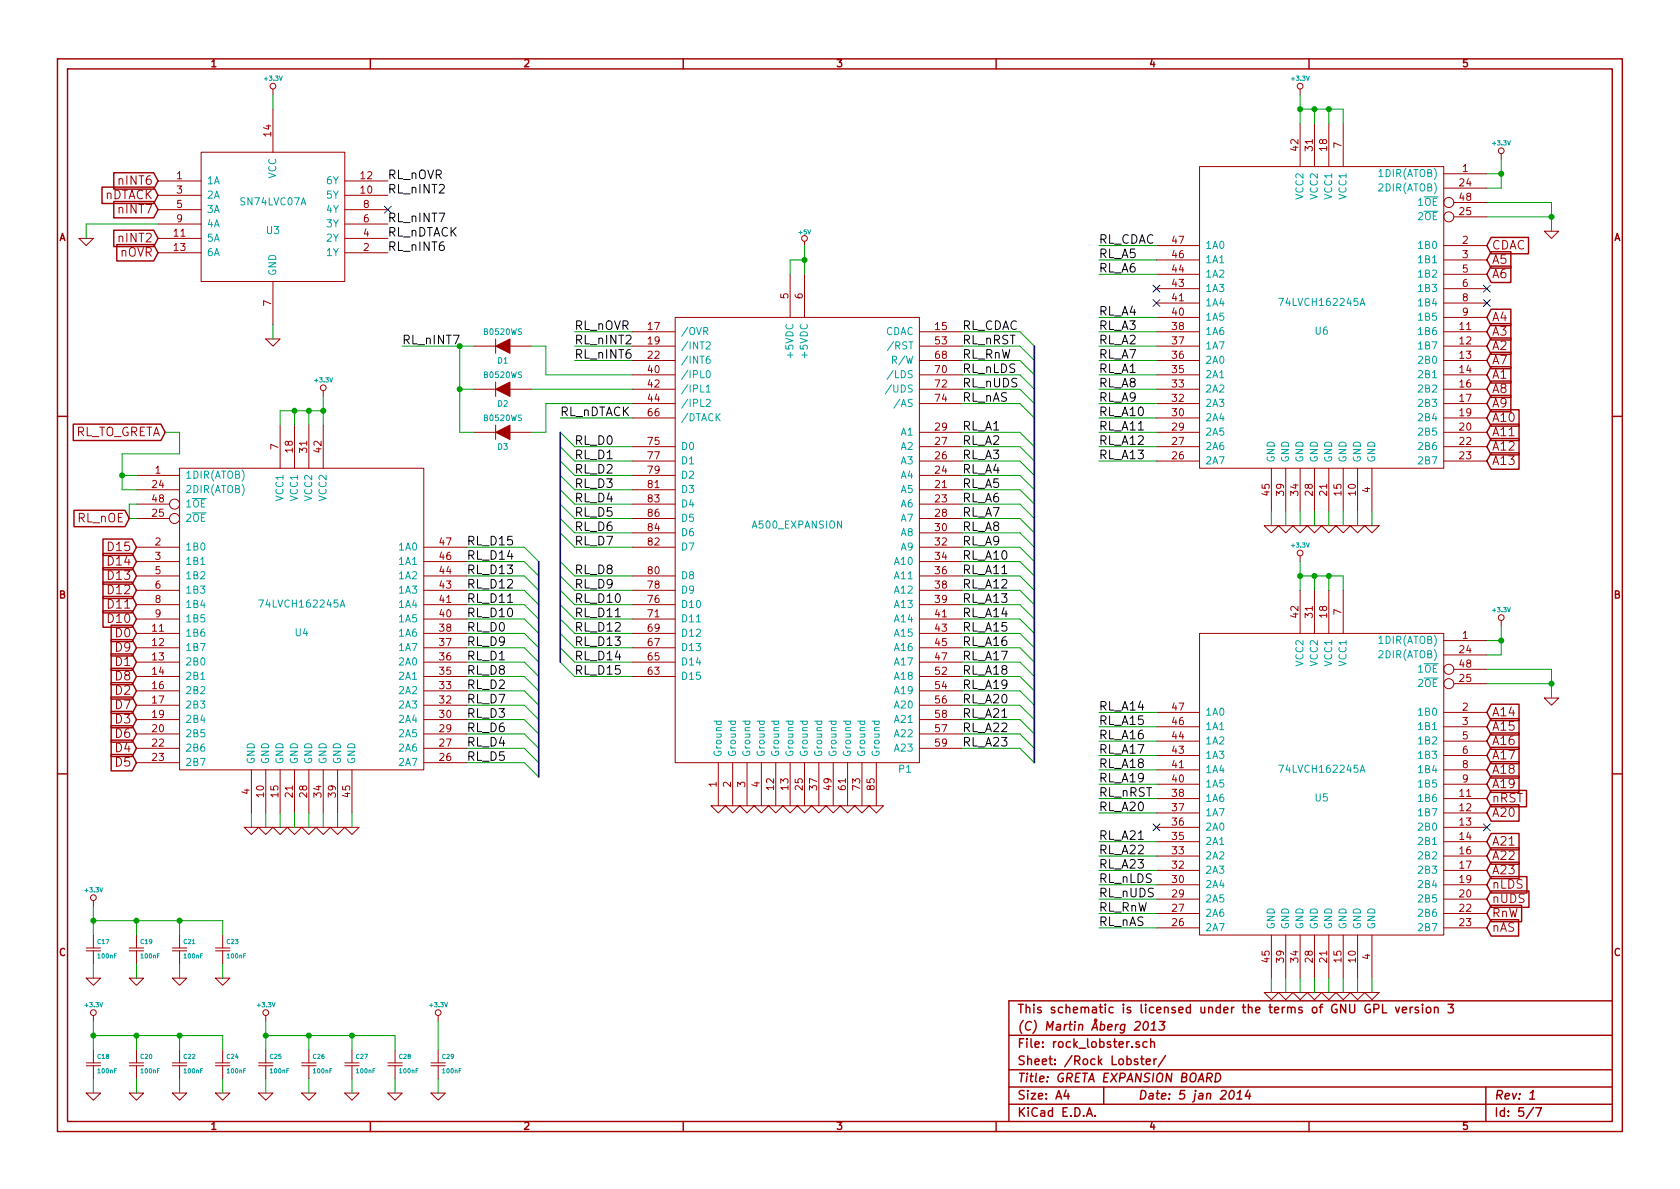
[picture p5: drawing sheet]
EESchema Schematic File Version 2
LIBS:greta
LIBS:power
LIBS:device
LIBS:transistors
LIBS:conn
LIBS:linear
LIBS:regul
LIBS:74xx
LIBS:cmos4000
LIBS:adc-dac
LIBS:memory
LIBS:xilinx
LIBS:special
LIBS:microcontrollers
LIBS:dsp
LIBS:microchip
LIBS:analog_switches
LIBS:motorola
LIBS:texas
LIBS:intel
LIBS:audio
LIBS:interface
LIBS:digital-audio
LIBS:philips
LIBS:display
LIBS:cypress
LIBS:siliconi
LIBS:opto
LIBS:atmel
LIBS:contrib
LIBS:valves
LIBS:greta-cache
EELAYER 27 0
EELAYER END
$Descr A4 11693 8268
encoding utf-8
Sheet 5 7
Title "GRETA EXPANSION BOARD"
Date "5 jan 2014"
Rev "1"
Comp "(C) Martin Åberg 2013"
Comment1 "This schematic is licensed under the terms of GNU GPL version 3"
Comment2 ""
Comment3 ""
Comment4 ""
$EndDescr
$Comp
L DIODE D3
U 1 1
P 3500 3000
F 0 "D3" H 3500 3100 40  0000 C CNN
F 1 "B0520WS" H 3500 2900 40  0000 C CNN
F 2 "" H 3500 3000 60  0001 C CNN
F 3 "" H 3500 3000 60  0001 C CNN
	1    3500 3000
	-1   0    0    1   
$EndComp
$Comp
L DIODE D2
U 1 1
P 3500 2700
F 0 "D2" H 3500 2800 40  0000 C CNN
F 1 "B0520WS" H 3500 2600 40  0000 C CNN
F 2 "" H 3500 2700 60  0001 C CNN
F 3 "" H 3500 2700 60  0001 C CNN
	1    3500 2700
	-1   0    0    1   
$EndComp
$Comp
L DIODE D1
U 1 1
P 3500 2400
F 0 "D1" H 3500 2500 40  0000 C CNN
F 1 "B0520WS" H 3500 2300 40  0000 C CNN
F 2 "" H 3500 2400 60  0001 C CNN
F 3 "" H 3500 2400 60  0001 C CNN
	1    3500 2400
	-1   0    0    1   
$EndComp
$Comp
L GND #PWR045
U 1 1
P 2750 7600
F 0 "#PWR045" H 2750 7600 30  0001 C CNN
F 1 "GND" H 2750 7530 30  0001 C CNN
F 2 "" H 2750 7600 60  0001 C CNN
F 3 "" H 2750 7600 60  0001 C CNN
	1    2750 7600
	1    0    0    -1  
$EndComp
$Comp
L GND #PWR046
U 1 1
P 2450 7600
F 0 "#PWR046" H 2450 7600 30  0001 C CNN
F 1 "GND" H 2450 7530 30  0001 C CNN
F 2 "" H 2450 7600 60  0001 C CNN
F 3 "" H 2450 7600 60  0001 C CNN
	1    2450 7600
	1    0    0    -1  
$EndComp
$Comp
L GND #PWR047
U 1 1
P 2150 7600
F 0 "#PWR047" H 2150 7600 30  0001 C CNN
F 1 "GND" H 2150 7530 30  0001 C CNN
F 2 "" H 2150 7600 60  0001 C CNN
F 3 "" H 2150 7600 60  0001 C CNN
	1    2150 7600
	1    0    0    -1  
$EndComp
$Comp
L GND #PWR048
U 1 1
P 1850 7600
F 0 "#PWR048" H 1850 7600 30  0001 C CNN
F 1 "GND" H 1850 7530 30  0001 C CNN
F 2 "" H 1850 7600 60  0001 C CNN
F 3 "" H 1850 7600 60  0001 C CNN
	1    1850 7600
	1    0    0    -1  
$EndComp
$Comp
L +3.3V #PWR049
U 1 1
P 1850 7100
F 0 "#PWR049" H 1850 7060 30  0001 C CNN
F 1 "+3.3V" H 1850 7210 30  0000 C CNN
F 2 "" H 1850 7100 60  0001 C CNN
F 3 "" H 1850 7100 60  0001 C CNN
	1    1850 7100
	1    0    0    -1  
$EndComp
$Comp
L CSMALL C28
U 1 1
P 2750 7400
F 0 "C28" H 2775 7450 30  0000 L CNN
F 1 "100nF" H 2775 7350 30  0000 L CNN
F 2 "" H 2750 7400 60  0001 C CNN
F 3 "" H 2750 7400 60  0001 C CNN
	1    2750 7400
	1    0    0    -1  
$EndComp
$Comp
L CSMALL C27
U 1 1
P 2450 7400
F 0 "C27" H 2475 7450 30  0000 L CNN
F 1 "100nF" H 2475 7350 30  0000 L CNN
F 2 "" H 2450 7400 60  0001 C CNN
F 3 "" H 2450 7400 60  0001 C CNN
	1    2450 7400
	1    0    0    -1  
$EndComp
$Comp
L CSMALL C26
U 1 1
P 2150 7400
F 0 "C26" H 2175 7450 30  0000 L CNN
F 1 "100nF" H 2175 7350 30  0000 L CNN
F 2 "" H 2150 7400 60  0001 C CNN
F 3 "" H 2150 7400 60  0001 C CNN
	1    2150 7400
	1    0    0    -1  
$EndComp
$Comp
L CSMALL C25
U 1 1
P 1850 7400
F 0 "C25" H 1875 7450 30  0000 L CNN
F 1 "100nF" H 1875 7350 30  0000 L CNN
F 2 "" H 1850 7400 60  0001 C CNN
F 3 "" H 1850 7400 60  0001 C CNN
	1    1850 7400
	1    0    0    -1  
$EndComp
$Comp
L CSMALL C18
U 1 1
P 650 7400
F 0 "C18" H 675 7450 30  0000 L CNN
F 1 "100nF" H 675 7350 30  0000 L CNN
F 2 "" H 650 7400 60  0001 C CNN
F 3 "" H 650 7400 60  0001 C CNN
	1    650  7400
	1    0    0    -1  
$EndComp
$Comp
L CSMALL C20
U 1 1
P 950 7400
F 0 "C20" H 975 7450 30  0000 L CNN
F 1 "100nF" H 975 7350 30  0000 L CNN
F 2 "" H 950 7400 60  0001 C CNN
F 3 "" H 950 7400 60  0001 C CNN
	1    950  7400
	1    0    0    -1  
$EndComp
$Comp
L CSMALL C22
U 1 1
P 1250 7400
F 0 "C22" H 1275 7450 30  0000 L CNN
F 1 "100nF" H 1275 7350 30  0000 L CNN
F 2 "" H 1250 7400 60  0001 C CNN
F 3 "" H 1250 7400 60  0001 C CNN
	1    1250 7400
	1    0    0    -1  
$EndComp
$Comp
L CSMALL C24
U 1 1
P 1550 7400
F 0 "C24" H 1575 7450 30  0000 L CNN
F 1 "100nF" H 1575 7350 30  0000 L CNN
F 2 "" H 1550 7400 60  0001 C CNN
F 3 "" H 1550 7400 60  0001 C CNN
	1    1550 7400
	1    0    0    -1  
$EndComp
$Comp
L +3.3V #PWR050
U 1 1
P 650 7100
F 0 "#PWR050" H 650 7060 30  0001 C CNN
F 1 "+3.3V" H 650 7210 30  0000 C CNN
F 2 "" H 650 7100 60  0001 C CNN
F 3 "" H 650 7100 60  0001 C CNN
	1    650  7100
	1    0    0    -1  
$EndComp
$Comp
L GND #PWR051
U 1 1
P 650 7600
F 0 "#PWR051" H 650 7600 30  0001 C CNN
F 1 "GND" H 650 7530 30  0001 C CNN
F 2 "" H 650 7600 60  0001 C CNN
F 3 "" H 650 7600 60  0001 C CNN
	1    650  7600
	1    0    0    -1  
$EndComp
$Comp
L GND #PWR052
U 1 1
P 950 7600
F 0 "#PWR052" H 950 7600 30  0001 C CNN
F 1 "GND" H 950 7530 30  0001 C CNN
F 2 "" H 950 7600 60  0001 C CNN
F 3 "" H 950 7600 60  0001 C CNN
	1    950  7600
	1    0    0    -1  
$EndComp
$Comp
L GND #PWR053
U 1 1
P 1250 7600
F 0 "#PWR053" H 1250 7600 30  0001 C CNN
F 1 "GND" H 1250 7530 30  0001 C CNN
F 2 "" H 1250 7600 60  0001 C CNN
F 3 "" H 1250 7600 60  0001 C CNN
	1    1250 7600
	1    0    0    -1  
$EndComp
$Comp
L GND #PWR054
U 1 1
P 1550 7600
F 0 "#PWR054" H 1550 7600 30  0001 C CNN
F 1 "GND" H 1550 7530 30  0001 C CNN
F 2 "" H 1550 7600 60  0001 C CNN
F 3 "" H 1550 7600 60  0001 C CNN
	1    1550 7600
	1    0    0    -1  
$EndComp
$Comp
L GND #PWR055
U 1 1
P 3050 7600
F 0 "#PWR055" H 3050 7600 30  0001 C CNN
F 1 "GND" H 3050 7530 30  0001 C CNN
F 2 "" H 3050 7600 60  0001 C CNN
F 3 "" H 3050 7600 60  0001 C CNN
	1    3050 7600
	1    0    0    -1  
$EndComp
$Comp
L +3.3V #PWR056
U 1 1
P 3050 7100
F 0 "#PWR056" H 3050 7060 30  0001 C CNN
F 1 "+3.3V" H 3050 7210 30  0000 C CNN
F 2 "" H 3050 7100 60  0001 C CNN
F 3 "" H 3050 7100 60  0001 C CNN
	1    3050 7100
	1    0    0    -1  
$EndComp
$Comp
L CSMALL C29
U 1 1
P 3050 7400
F 0 "C29" H 3075 7450 30  0000 L CNN
F 1 "100nF" H 3075 7350 30  0000 L CNN
F 2 "" H 3050 7400 60  0001 C CNN
F 3 "" H 3050 7400 60  0001 C CNN
	1    3050 7400
	1    0    0    -1  
$EndComp
$Comp
L GND #PWR057
U 1 1
P 1550 6800
F 0 "#PWR057" H 1550 6800 30  0001 C CNN
F 1 "GND" H 1550 6730 30  0001 C CNN
F 2 "" H 1550 6800 60  0001 C CNN
F 3 "" H 1550 6800 60  0001 C CNN
	1    1550 6800
	1    0    0    -1  
$EndComp
$Comp
L GND #PWR058
U 1 1
P 1250 6800
F 0 "#PWR058" H 1250 6800 30  0001 C CNN
F 1 "GND" H 1250 6730 30  0001 C CNN
F 2 "" H 1250 6800 60  0001 C CNN
F 3 "" H 1250 6800 60  0001 C CNN
	1    1250 6800
	1    0    0    -1  
$EndComp
$Comp
L GND #PWR059
U 1 1
P 950 6800
F 0 "#PWR059" H 950 6800 30  0001 C CNN
F 1 "GND" H 950 6730 30  0001 C CNN
F 2 "" H 950 6800 60  0001 C CNN
F 3 "" H 950 6800 60  0001 C CNN
	1    950  6800
	1    0    0    -1  
$EndComp
$Comp
L GND #PWR060
U 1 1
P 650 6800
F 0 "#PWR060" H 650 6800 30  0001 C CNN
F 1 "GND" H 650 6730 30  0001 C CNN
F 2 "" H 650 6800 60  0001 C CNN
F 3 "" H 650 6800 60  0001 C CNN
	1    650  6800
	1    0    0    -1  
$EndComp
$Comp
L +3.3V #PWR061
U 1 1
P 650 6300
F 0 "#PWR061" H 650 6260 30  0001 C CNN
F 1 "+3.3V" H 650 6410 30  0000 C CNN
F 2 "" H 650 6300 60  0001 C CNN
F 3 "" H 650 6300 60  0001 C CNN
	1    650  6300
	1    0    0    -1  
$EndComp
$Comp
L CSMALL C23
U 1 1
P 1550 6600
F 0 "C23" H 1575 6650 30  0000 L CNN
F 1 "100nF" H 1575 6550 30  0000 L CNN
F 2 "" H 1550 6600 60  0001 C CNN
F 3 "" H 1550 6600 60  0001 C CNN
	1    1550 6600
	1    0    0    -1  
$EndComp
$Comp
L CSMALL C21
U 1 1
P 1250 6600
F 0 "C21" H 1275 6650 30  0000 L CNN
F 1 "100nF" H 1275 6550 30  0000 L CNN
F 2 "" H 1250 6600 60  0001 C CNN
F 3 "" H 1250 6600 60  0001 C CNN
	1    1250 6600
	1    0    0    -1  
$EndComp
$Comp
L CSMALL C19
U 1 1
P 950 6600
F 0 "C19" H 975 6650 30  0000 L CNN
F 1 "100nF" H 975 6550 30  0000 L CNN
F 2 "" H 950 6600 60  0001 C CNN
F 3 "" H 950 6600 60  0001 C CNN
	1    950  6600
	1    0    0    -1  
$EndComp
$Comp
L CSMALL C17
U 1 1
P 650 6600
F 0 "C17" H 675 6650 30  0000 L CNN
F 1 "100nF" H 675 6550 30  0000 L CNN
F 2 "" H 650 6600 60  0001 C CNN
F 3 "" H 650 6600 60  0001 C CNN
	1    650  6600
	1    0    0    -1  
$EndComp
$Comp
L GND #PWR062
U 1 1
P 6100 5600
F 0 "#PWR062" H 6100 5600 30  0001 C CNN
F 1 "GND" H 6100 5530 30  0001 C CNN
F 2 "" H 6100 5600 60  0001 C CNN
F 3 "" H 6100 5600 60  0001 C CNN
	1    6100 5600
	1    0    0    -1  
$EndComp
$Comp
L GND #PWR063
U 1 1
P 6000 5600
F 0 "#PWR063" H 6000 5600 30  0001 C CNN
F 1 "GND" H 6000 5530 30  0001 C CNN
F 2 "" H 6000 5600 60  0001 C CNN
F 3 "" H 6000 5600 60  0001 C CNN
	1    6000 5600
	1    0    0    -1  
$EndComp
$Comp
L GND #PWR064
U 1 1
P 5800 5600
F 0 "#PWR064" H 5800 5600 30  0001 C CNN
F 1 "GND" H 5800 5530 30  0001 C CNN
F 2 "" H 5800 5600 60  0001 C CNN
F 3 "" H 5800 5600 60  0001 C CNN
	1    5800 5600
	1    0    0    -1  
$EndComp
$Comp
L GND #PWR065
U 1 1
P 5900 5600
F 0 "#PWR065" H 5900 5600 30  0001 C CNN
F 1 "GND" H 5900 5530 30  0001 C CNN
F 2 "" H 5900 5600 60  0001 C CNN
F 3 "" H 5900 5600 60  0001 C CNN
	1    5900 5600
	1    0    0    -1  
$EndComp
$Comp
L GND #PWR066
U 1 1
P 5700 5600
F 0 "#PWR066" H 5700 5600 30  0001 C CNN
F 1 "GND" H 5700 5530 30  0001 C CNN
F 2 "" H 5700 5600 60  0001 C CNN
F 3 "" H 5700 5600 60  0001 C CNN
	1    5700 5600
	1    0    0    -1  
$EndComp
$Comp
L GND #PWR067
U 1 1
P 5600 5600
F 0 "#PWR067" H 5600 5600 30  0001 C CNN
F 1 "GND" H 5600 5530 30  0001 C CNN
F 2 "" H 5600 5600 60  0001 C CNN
F 3 "" H 5600 5600 60  0001 C CNN
	1    5600 5600
	1    0    0    -1  
$EndComp
$Comp
L GND #PWR068
U 1 1
P 5500 5600
F 0 "#PWR068" H 5500 5600 30  0001 C CNN
F 1 "GND" H 5500 5530 30  0001 C CNN
F 2 "" H 5500 5600 60  0001 C CNN
F 3 "" H 5500 5600 60  0001 C CNN
	1    5500 5600
	1    0    0    -1  
$EndComp
$Comp
L GND #PWR069
U 1 1
P 5400 5600
F 0 "#PWR069" H 5400 5600 30  0001 C CNN
F 1 "GND" H 5400 5530 30  0001 C CNN
F 2 "" H 5400 5600 60  0001 C CNN
F 3 "" H 5400 5600 60  0001 C CNN
	1    5400 5600
	1    0    0    -1  
$EndComp
$Comp
L GND #PWR070
U 1 1
P 5300 5600
F 0 "#PWR070" H 5300 5600 30  0001 C CNN
F 1 "GND" H 5300 5530 30  0001 C CNN
F 2 "" H 5300 5600 60  0001 C CNN
F 3 "" H 5300 5600 60  0001 C CNN
	1    5300 5600
	1    0    0    -1  
$EndComp
$Comp
L GND #PWR071
U 1 1
P 5200 5600
F 0 "#PWR071" H 5200 5600 30  0001 C CNN
F 1 "GND" H 5200 5530 30  0001 C CNN
F 2 "" H 5200 5600 60  0001 C CNN
F 3 "" H 5200 5600 60  0001 C CNN
	1    5200 5600
	1    0    0    -1  
$EndComp
$Comp
L GND #PWR072
U 1 1
P 5100 5600
F 0 "#PWR072" H 5100 5600 30  0001 C CNN
F 1 "GND" H 5100 5530 30  0001 C CNN
F 2 "" H 5100 5600 60  0001 C CNN
F 3 "" H 5100 5600 60  0001 C CNN
	1    5100 5600
	1    0    0    -1  
$EndComp
$Comp
L GND #PWR073
U 1 1
P 5000 5600
F 0 "#PWR073" H 5000 5600 30  0001 C CNN
F 1 "GND" H 5000 5530 30  0001 C CNN
F 2 "" H 5000 5600 60  0001 C CNN
F 3 "" H 5000 5600 60  0001 C CNN
	1    5000 5600
	1    0    0    -1  
$EndComp
$Comp
L +5V #PWR074
U 1 1
P 5600 1700
F 0 "#PWR074" H 5600 1790 20  0001 C CNN
F 1 "+5V" H 5600 1790 30  0000 C CNN
F 2 "" H 5600 1700 60  0001 C CNN
F 3 "" H 5600 1700 60  0001 C CNN
	1    5600 1700
	1    0    0    -1  
$EndComp
$Comp
L GND #PWR075
U 1 1
P 1900 2350
F 0 "#PWR075" H 1900 2350 30  0001 C CNN
F 1 "GND" H 1900 2280 30  0001 C CNN
F 2 "" H 1900 2350 60  0001 C CNN
F 3 "" H 1900 2350 60  0001 C CNN
	1    1900 2350
	1    0    0    -1  
$EndComp
$Comp
L +3.3V #PWR076
U 1 1
P 1900 650
F 0 "#PWR076" H 1900 610 30  0001 C CNN
F 1 "+3.3V" H 1900 760 30  0000 C CNN
F 2 "" H 1900 650 60  0001 C CNN
F 3 "" H 1900 650 60  0001 C CNN
	1    1900 650 
	1    0    0    -1  
$EndComp
$Comp
L +3.3V #PWR077
U 1 1
P 10450 1100
F 0 "#PWR077" H 10450 1060 30  0001 C CNN
F 1 "+3.3V" H 10450 1210 30  0000 C CNN
F 2 "" H 10450 1100 60  0001 C CNN
F 3 "" H 10450 1100 60  0001 C CNN
	1    10450 1100
	-1   0    0    -1  
$EndComp
$Comp
L +3.3V #PWR078
U 1 1
P 10450 4350
F 0 "#PWR078" H 10450 4310 30  0001 C CNN
F 1 "+3.3V" H 10450 4460 30  0000 C CNN
F 2 "" H 10450 4350 60  0001 C CNN
F 3 "" H 10450 4350 60  0001 C CNN
	1    10450 4350
	-1   0    0    -1  
$EndComp
$Comp
L GND #PWR079
U 1 1
P 8850 3650
F 0 "#PWR079" H 8850 3650 30  0001 C CNN
F 1 "GND" H 8850 3580 30  0001 C CNN
F 2 "" H 8850 3650 60  0001 C CNN
F 3 "" H 8850 3650 60  0001 C CNN
	1    8850 3650
	-1   0    0    -1  
$EndComp
$Comp
L GND #PWR080
U 1 1
P 8950 3650
F 0 "#PWR080" H 8950 3650 30  0001 C CNN
F 1 "GND" H 8950 3580 30  0001 C CNN
F 2 "" H 8950 3650 60  0001 C CNN
F 3 "" H 8950 3650 60  0001 C CNN
	1    8950 3650
	-1   0    0    -1  
$EndComp
$Comp
L GND #PWR081
U 1 1
P 9050 3650
F 0 "#PWR081" H 9050 3650 30  0001 C CNN
F 1 "GND" H 9050 3580 30  0001 C CNN
F 2 "" H 9050 3650 60  0001 C CNN
F 3 "" H 9050 3650 60  0001 C CNN
	1    9050 3650
	-1   0    0    -1  
$EndComp
$Comp
L GND #PWR082
U 1 1
P 9150 3650
F 0 "#PWR082" H 9150 3650 30  0001 C CNN
F 1 "GND" H 9150 3580 30  0001 C CNN
F 2 "" H 9150 3650 60  0001 C CNN
F 3 "" H 9150 3650 60  0001 C CNN
	1    9150 3650
	-1   0    0    -1  
$EndComp
$Comp
L GND #PWR083
U 1 1
P 9250 3650
F 0 "#PWR083" H 9250 3650 30  0001 C CNN
F 1 "GND" H 9250 3580 30  0001 C CNN
F 2 "" H 9250 3650 60  0001 C CNN
F 3 "" H 9250 3650 60  0001 C CNN
	1    9250 3650
	-1   0    0    -1  
$EndComp
$Comp
L GND #PWR084
U 1 1
P 9350 3650
F 0 "#PWR084" H 9350 3650 30  0001 C CNN
F 1 "GND" H 9350 3580 30  0001 C CNN
F 2 "" H 9350 3650 60  0001 C CNN
F 3 "" H 9350 3650 60  0001 C CNN
	1    9350 3650
	-1   0    0    -1  
$EndComp
$Comp
L GND #PWR085
U 1 1
P 9450 3650
F 0 "#PWR085" H 9450 3650 30  0001 C CNN
F 1 "GND" H 9450 3580 30  0001 C CNN
F 2 "" H 9450 3650 60  0001 C CNN
F 3 "" H 9450 3650 60  0001 C CNN
	1    9450 3650
	-1   0    0    -1  
$EndComp
$Comp
L GND #PWR086
U 1 1
P 9550 3650
F 0 "#PWR086" H 9550 3650 30  0001 C CNN
F 1 "GND" H 9550 3580 30  0001 C CNN
F 2 "" H 9550 3650 60  0001 C CNN
F 3 "" H 9550 3650 60  0001 C CNN
	1    9550 3650
	-1   0    0    -1  
$EndComp
$Comp
L +3.3V #PWR087
U 1 1
P 9050 650
F 0 "#PWR087" H 9050 610 30  0001 C CNN
F 1 "+3.3V" H 9050 760 30  0000 C CNN
F 2 "" H 9050 650 60  0001 C CNN
F 3 "" H 9050 650 60  0001 C CNN
	1    9050 650 
	-1   0    0    -1  
$EndComp
$Comp
L 74LVCH162245A U6
U 1 1
P 9200 2200
F 0 "U6" H 9200 2100 50  0000 C CNN
F 1 "74LVCH162245A" H 9200 2300 50  0000 C CNN
F 2 "" H 9200 2200 50  0001 C CNN
F 3 "" H 9200 2200 50  0001 C CNN
	1    9200 2200
	-1   0    0    -1  
$EndComp
$Comp
L 74LVCH162245A U4
U 1 1
P 2100 4300
F 0 "U4" H 2100 4200 50  0000 C CNN
F 1 "74LVCH162245A" H 2100 4400 50  0000 C CNN
F 2 "" H 2100 4300 50  0001 C CNN
F 3 "" H 2100 4300 50  0001 C CNN
	1    2100 4300
	1    0    0    -1  
$EndComp
$Comp
L +3.3V #PWR088
U 1 1
P 2250 2750
F 0 "#PWR088" H 2250 2710 30  0001 C CNN
F 1 "+3.3V" H 2250 2860 30  0000 C CNN
F 2 "" H 2250 2750 60  0001 C CNN
F 3 "" H 2250 2750 60  0001 C CNN
	1    2250 2750
	1    0    0    -1  
$EndComp
$Comp
L GND #PWR089
U 1 1
P 1750 5750
F 0 "#PWR089" H 1750 5750 30  0001 C CNN
F 1 "GND" H 1750 5680 30  0001 C CNN
F 2 "" H 1750 5750 60  0001 C CNN
F 3 "" H 1750 5750 60  0001 C CNN
	1    1750 5750
	1    0    0    -1  
$EndComp
$Comp
L GND #PWR090
U 1 1
P 1850 5750
F 0 "#PWR090" H 1850 5750 30  0001 C CNN
F 1 "GND" H 1850 5680 30  0001 C CNN
F 2 "" H 1850 5750 60  0001 C CNN
F 3 "" H 1850 5750 60  0001 C CNN
	1    1850 5750
	1    0    0    -1  
$EndComp
$Comp
L GND #PWR091
U 1 1
P 1950 5750
F 0 "#PWR091" H 1950 5750 30  0001 C CNN
F 1 "GND" H 1950 5680 30  0001 C CNN
F 2 "" H 1950 5750 60  0001 C CNN
F 3 "" H 1950 5750 60  0001 C CNN
	1    1950 5750
	1    0    0    -1  
$EndComp
$Comp
L GND #PWR092
U 1 1
P 2050 5750
F 0 "#PWR092" H 2050 5750 30  0001 C CNN
F 1 "GND" H 2050 5680 30  0001 C CNN
F 2 "" H 2050 5750 60  0001 C CNN
F 3 "" H 2050 5750 60  0001 C CNN
	1    2050 5750
	1    0    0    -1  
$EndComp
$Comp
L GND #PWR093
U 1 1
P 2150 5750
F 0 "#PWR093" H 2150 5750 30  0001 C CNN
F 1 "GND" H 2150 5680 30  0001 C CNN
F 2 "" H 2150 5750 60  0001 C CNN
F 3 "" H 2150 5750 60  0001 C CNN
	1    2150 5750
	1    0    0    -1  
$EndComp
$Comp
L GND #PWR094
U 1 1
P 2250 5750
F 0 "#PWR094" H 2250 5750 30  0001 C CNN
F 1 "GND" H 2250 5680 30  0001 C CNN
F 2 "" H 2250 5750 60  0001 C CNN
F 3 "" H 2250 5750 60  0001 C CNN
	1    2250 5750
	1    0    0    -1  
$EndComp
$Comp
L GND #PWR095
U 1 1
P 2350 5750
F 0 "#PWR095" H 2350 5750 30  0001 C CNN
F 1 "GND" H 2350 5680 30  0001 C CNN
F 2 "" H 2350 5750 60  0001 C CNN
F 3 "" H 2350 5750 60  0001 C CNN
	1    2350 5750
	1    0    0    -1  
$EndComp
$Comp
L GND #PWR096
U 1 1
P 2450 5750
F 0 "#PWR096" H 2450 5750 30  0001 C CNN
F 1 "GND" H 2450 5680 30  0001 C CNN
F 2 "" H 2450 5750 60  0001 C CNN
F 3 "" H 2450 5750 60  0001 C CNN
	1    2450 5750
	1    0    0    -1  
$EndComp
$Comp
L GND #PWR097
U 1 1
P 8850 6900
F 0 "#PWR097" H 8850 6900 30  0001 C CNN
F 1 "GND" H 8850 6830 30  0001 C CNN
F 2 "" H 8850 6900 60  0001 C CNN
F 3 "" H 8850 6900 60  0001 C CNN
	1    8850 6900
	-1   0    0    -1  
$EndComp
$Comp
L GND #PWR098
U 1 1
P 8950 6900
F 0 "#PWR098" H 8950 6900 30  0001 C CNN
F 1 "GND" H 8950 6830 30  0001 C CNN
F 2 "" H 8950 6900 60  0001 C CNN
F 3 "" H 8950 6900 60  0001 C CNN
	1    8950 6900
	-1   0    0    -1  
$EndComp
$Comp
L GND #PWR099
U 1 1
P 9050 6900
F 0 "#PWR099" H 9050 6900 30  0001 C CNN
F 1 "GND" H 9050 6830 30  0001 C CNN
F 2 "" H 9050 6900 60  0001 C CNN
F 3 "" H 9050 6900 60  0001 C CNN
	1    9050 6900
	-1   0    0    -1  
$EndComp
$Comp
L GND #PWR0100
U 1 1
P 9150 6900
F 0 "#PWR0100" H 9150 6900 30  0001 C CNN
F 1 "GND" H 9150 6830 30  0001 C CNN
F 2 "" H 9150 6900 60  0001 C CNN
F 3 "" H 9150 6900 60  0001 C CNN
	1    9150 6900
	-1   0    0    -1  
$EndComp
$Comp
L GND #PWR0101
U 1 1
P 9250 6900
F 0 "#PWR0101" H 9250 6900 30  0001 C CNN
F 1 "GND" H 9250 6830 30  0001 C CNN
F 2 "" H 9250 6900 60  0001 C CNN
F 3 "" H 9250 6900 60  0001 C CNN
	1    9250 6900
	-1   0    0    -1  
$EndComp
$Comp
L GND #PWR0102
U 1 1
P 9350 6900
F 0 "#PWR0102" H 9350 6900 30  0001 C CNN
F 1 "GND" H 9350 6830 30  0001 C CNN
F 2 "" H 9350 6900 60  0001 C CNN
F 3 "" H 9350 6900 60  0001 C CNN
	1    9350 6900
	-1   0    0    -1  
$EndComp
$Comp
L GND #PWR0103
U 1 1
P 9450 6900
F 0 "#PWR0103" H 9450 6900 30  0001 C CNN
F 1 "GND" H 9450 6830 30  0001 C CNN
F 2 "" H 9450 6900 60  0001 C CNN
F 3 "" H 9450 6900 60  0001 C CNN
	1    9450 6900
	-1   0    0    -1  
$EndComp
$Comp
L GND #PWR0104
U 1 1
P 9550 6900
F 0 "#PWR0104" H 9550 6900 30  0001 C CNN
F 1 "GND" H 9550 6830 30  0001 C CNN
F 2 "" H 9550 6900 60  0001 C CNN
F 3 "" H 9550 6900 60  0001 C CNN
	1    9550 6900
	-1   0    0    -1  
$EndComp
$Comp
L +3.3V #PWR0105
U 1 1
P 9050 3900
F 0 "#PWR0105" H 9050 3860 30  0001 C CNN
F 1 "+3.3V" H 9050 4010 30  0000 C CNN
F 2 "" H 9050 3900 60  0001 C CNN
F 3 "" H 9050 3900 60  0001 C CNN
	1    9050 3900
	-1   0    0    -1  
$EndComp
$Comp
L SN74LVC07A U3
U 1 1
P 1900 1500
F 0 "U3" H 1900 1400 50  0000 C CNN
F 1 "SN74LVC07A" H 1900 1600 50  0000 C CNN
F 2 "" H 1900 1500 60  0001 C CNN
F 3 "" H 1900 1500 60  0001 C CNN
	1    1900 1500
	1    0    0    -1  
$EndComp
$Comp
L 74LVCH162245A U5
U 1 1
P 9200 5450
F 0 "U5" H 9200 5350 50  0000 C CNN
F 1 "74LVCH162245A" H 9200 5550 50  0000 C CNN
F 2 "" H 9200 5450 50  0001 C CNN
F 3 "" H 9200 5450 50  0001 C CNN
	1    9200 5450
	-1   0    0    -1  
$EndComp
$Comp
L A500_EXPANSION P1
U 1 1
P 5550 3750
F 0 "P1" H 6300 2150 50  0000 C CNN
F 1 "A500_EXPANSION" H 5550 3850 50  0000 C CNN
F 2 "" H 5550 3750 60  0001 C CNN
F 3 "" H 5550 3750 60  0001 C CNN
	1    5550 3750
	1    0    0    -1  
$EndComp
Text Label 4000 3100 0    60   ~ 0
RL_D0
Text Label 4000 3200 0    60   ~ 0
RL_D1
Text Label 4000 3300 0    60   ~ 0
RL_D2
Text Label 4000 3400 0    60   ~ 0
RL_D3
Text Label 4000 3500 0    60   ~ 0
RL_D4
Text Label 4000 3600 0    60   ~ 0
RL_D5
Text Label 4000 3700 0    60   ~ 0
RL_D6
Text Label 4000 3800 0    60   ~ 0
RL_D7
Text Label 4000 4000 0    60   ~ 0
RL_D8
Text Label 4000 4100 0    60   ~ 0
RL_D9
Text Label 4000 4200 0    60   ~ 0
RL_D10
Text Label 4000 4300 0    60   ~ 0
RL_D11
Text Label 4000 4400 0    60   ~ 0
RL_D12
Text Label 4000 4500 0    60   ~ 0
RL_D13
Text Label 4000 4600 0    60   ~ 0
RL_D14
Text Label 4000 4700 0    60   ~ 0
RL_D15
Text Label 3250 5300 0    60   ~ 0
RL_D5
Text Label 3250 5200 0    60   ~ 0
RL_D4
Text Label 3250 5100 0    60   ~ 0
RL_D6
Text Label 3250 5000 0    60   ~ 0
RL_D3
Text Label 3250 4900 0    60   ~ 0
RL_D7
Text Label 3250 4800 0    60   ~ 0
RL_D2
Text Label 3250 4700 0    60   ~ 0
RL_D8
Text Label 3250 4600 0    60   ~ 0
RL_D1
Text Label 3250 4500 0    60   ~ 0
RL_D9
Text Label 3250 4400 0    60   ~ 0
RL_D0
Text Label 3250 4300 0    60   ~ 0
RL_D10
Text Label 3250 4200 0    60   ~ 0
RL_D11
Text Label 3250 4100 0    60   ~ 0
RL_D12
Text Label 3250 4000 0    60   ~ 0
RL_D13
Text Label 3250 3900 0    60   ~ 0
RL_D14
Text Label 3250 3800 0    60   ~ 0
RL_D15
Entry Wire Line
	3900 3000 4000 3100
Entry Wire Line
	3900 3100 4000 3200
Entry Wire Line
	3900 3200 4000 3300
Entry Wire Line
	3900 3300 4000 3400
Entry Wire Line
	3900 3400 4000 3500
Entry Wire Line
	3900 3500 4000 3600
Entry Wire Line
	3900 3600 4000 3700
Entry Wire Line
	3900 3700 4000 3800
Entry Wire Line
	3900 3900 4000 4000
Entry Wire Line
	3900 4000 4000 4100
Entry Wire Line
	3900 4100 4000 4200
Entry Wire Line
	3900 4200 4000 4300
Entry Wire Line
	3900 4300 4000 4400
Entry Wire Line
	3900 4400 4000 4500
Entry Wire Line
	3900 4500 4000 4600
Entry Wire Line
	3900 4600 4000 4700
Entry Wire Line
	3650 3800 3750 3900
Entry Wire Line
	3650 3900 3750 4000
Entry Wire Line
	3650 4000 3750 4100
Entry Wire Line
	3650 4100 3750 4200
Entry Wire Line
	3650 4200 3750 4300
Entry Wire Line
	3650 4300 3750 4400
Entry Wire Line
	3650 4400 3750 4500
Entry Wire Line
	3650 4500 3750 4600
Entry Wire Line
	3650 4600 3750 4700
Entry Wire Line
	3650 4700 3750 4800
Entry Wire Line
	3650 4800 3750 4900
Entry Wire Line
	3650 4900 3750 5000
Entry Wire Line
	3650 5000 3750 5100
Entry Wire Line
	3650 5100 3750 5200
Entry Wire Line
	3650 5200 3750 5300
Entry Wire Line
	3650 5300 3750 5400
Connection ~ 5600 1800
Wire Wire Line
	5600 1700 5600 1900
Wire Wire Line
	1900 750  1900 650 
Wire Wire Line
	10450 1200 10350 1200
Wire Wire Line
	10450 1300 10350 1300
Wire Wire Line
	10450 1100 10450 1300
Connection ~ 10450 1200
Connection ~ 10450 4450
Wire Wire Line
	10450 4350 10450 4550
Wire Wire Line
	10450 4550 10350 4550
Wire Wire Line
	9550 3550 9550 3650
Wire Wire Line
	9350 3550 9350 3650
Wire Wire Line
	9150 3550 9150 3650
Wire Wire Line
	8950 3550 8950 3650
Connection ~ 9050 750 
Wire Wire Line
	9050 650  9050 850 
Connection ~ 9150 750 
Wire Wire Line
	9150 850  9150 750 
Wire Wire Line
	9350 750  9350 850 
Wire Wire Line
	9050 750  9350 750 
Wire Wire Line
	9250 850  9250 750 
Connection ~ 9250 750 
Wire Wire Line
	8850 3650 8850 3550
Wire Wire Line
	9050 3550 9050 3650
Wire Wire Line
	9250 3650 9250 3550
Wire Wire Line
	9450 3550 9450 3650
Wire Wire Line
	1850 5650 1850 5750
Wire Wire Line
	2050 5750 2050 5650
Wire Wire Line
	2250 5650 2250 5750
Wire Wire Line
	2450 5750 2450 5650
Connection ~ 2050 2850
Wire Wire Line
	2050 2950 2050 2850
Wire Wire Line
	1950 2850 2250 2850
Wire Wire Line
	1950 2850 1950 2950
Wire Wire Line
	2150 2950 2150 2850
Connection ~ 2150 2850
Wire Wire Line
	2250 2750 2250 2950
Connection ~ 2250 2850
Wire Wire Line
	2350 5650 2350 5750
Wire Wire Line
	2150 5650 2150 5750
Wire Wire Line
	1950 5650 1950 5750
Wire Wire Line
	1750 5650 1750 5750
Wire Wire Line
	9550 6800 9550 6900
Wire Wire Line
	9350 6800 9350 6900
Wire Wire Line
	9150 6800 9150 6900
Wire Wire Line
	8950 6800 8950 6900
Connection ~ 9050 4000
Wire Wire Line
	9050 3900 9050 4100
Connection ~ 9150 4000
Wire Wire Line
	9150 4100 9150 4000
Wire Wire Line
	9350 4000 9350 4100
Wire Wire Line
	9050 4000 9350 4000
Wire Wire Line
	9250 4100 9250 4000
Connection ~ 9250 4000
Wire Wire Line
	8850 6900 8850 6800
Wire Wire Line
	9050 6800 9050 6900
Wire Wire Line
	9250 6900 9250 6800
Wire Wire Line
	9450 6800 9450 6900
Wire Wire Line
	10450 4450 10350 4450
Wire Wire Line
	1900 2350 1900 2250
Wire Wire Line
	5500 1900 5500 1800
Wire Wire Line
	5500 1800 5600 1800
Wire Wire Line
	950  6700 950  6800
Wire Wire Line
	1550 6800 1550 6700
Connection ~ 650  6400
Wire Wire Line
	650  6300 650  6500
Connection ~ 1250 6400
Wire Wire Line
	1250 6400 1250 6500
Wire Wire Line
	650  6400 1550 6400
Wire Wire Line
	1550 6400 1550 6500
Wire Wire Line
	950  6500 950  6400
Connection ~ 950  6400
Wire Wire Line
	1250 6700 1250 6800
Wire Wire Line
	650  6700 650  6800
Wire Wire Line
	3050 7100 3050 7300
Wire Wire Line
	3050 7500 3050 7600
Wire Wire Line
	650  7500 650  7600
Wire Wire Line
	1250 7500 1250 7600
Connection ~ 950  7200
Wire Wire Line
	950  7300 950  7200
Wire Wire Line
	1550 7200 1550 7300
Wire Wire Line
	650  7200 1550 7200
Wire Wire Line
	1250 7300 1250 7200
Connection ~ 1250 7200
Wire Wire Line
	650  7100 650  7300
Connection ~ 650  7200
Wire Wire Line
	1550 7600 1550 7500
Wire Wire Line
	950  7500 950  7600
Wire Wire Line
	2150 7500 2150 7600
Wire Wire Line
	2750 7600 2750 7500
Connection ~ 1850 7200
Wire Wire Line
	1850 7100 1850 7300
Connection ~ 2450 7200
Wire Wire Line
	2450 7200 2450 7300
Wire Wire Line
	1850 7200 2750 7200
Wire Wire Line
	2750 7200 2750 7300
Wire Wire Line
	2150 7300 2150 7200
Connection ~ 2150 7200
Wire Wire Line
	2450 7500 2450 7600
Wire Wire Line
	1850 7500 1850 7600
Wire Wire Line
	950  3300 850  3300
Wire Wire Line
	850  3150 850  3400
Wire Wire Line
	850  3400 950  3400
Wire Wire Line
	950  3500 900  3500
Wire Wire Line
	900  3500 900  3600
Wire Wire Line
	900  3600 950  3600
Wire Wire Line
	4400 3100 4000 3100
Wire Wire Line
	4400 3200 4000 3200
Wire Wire Line
	4400 3300 4000 3300
Wire Wire Line
	4400 3400 4000 3400
Wire Wire Line
	4400 3500 4000 3500
Wire Wire Line
	4400 3600 4000 3600
Wire Wire Line
	4400 3700 4000 3700
Wire Wire Line
	4400 3800 4000 3800
Wire Wire Line
	4400 4000 4000 4000
Wire Wire Line
	4400 4100 4000 4100
Wire Wire Line
	4400 4200 4000 4200
Wire Wire Line
	4400 4300 4000 4300
Wire Wire Line
	4400 4400 4000 4400
Wire Wire Line
	4400 4500 4000 4500
Wire Wire Line
	4400 4600 4000 4600
Wire Wire Line
	4400 4700 4000 4700
Wire Wire Line
	3250 5300 3650 5300
Wire Wire Line
	3250 5200 3650 5200
Wire Wire Line
	3250 5100 3650 5100
Wire Wire Line
	3250 5000 3650 5000
Wire Wire Line
	3250 4900 3650 4900
Wire Wire Line
	3250 4800 3650 4800
Wire Wire Line
	3250 4700 3650 4700
Wire Wire Line
	3250 4600 3650 4600
Wire Wire Line
	3250 4500 3650 4500
Wire Wire Line
	3250 4400 3650 4400
Wire Wire Line
	3250 4300 3650 4300
Wire Wire Line
	3250 4200 3650 4200
Wire Wire Line
	3250 4100 3650 4100
Wire Wire Line
	3250 4000 3650 4000
Wire Wire Line
	3250 3900 3650 3900
Wire Wire Line
	3250 3800 3650 3800
Wire Bus Line
	3900 3000 3900 4600
Wire Bus Line
	3750 3900 3750 5400
Text Label 3900 2900 0    60   ~ 0
RL_nDTACK
Wire Wire Line
	4400 2900 3900 2900
Text Label 4000 2400 0    60   ~ 0
RL_nINT2
Text Label 4000 2500 0    60   ~ 0
RL_nINT6
Text Label 4000 2300 0    60   ~ 0
RL_nOVR
Wire Wire Line
	4400 2500 4000 2500
Wire Wire Line
	4000 2400 4400 2400
Wire Wire Line
	4400 2300 4000 2300
Wire Wire Line
	3700 3000 3800 3000
Wire Wire Line
	3800 3000 3800 2800
Wire Wire Line
	3800 2800 4400 2800
Wire Wire Line
	4400 2700 3700 2700
Wire Wire Line
	4400 2600 3800 2600
Wire Wire Line
	3800 2600 3800 2400
Wire Wire Line
	3800 2400 3700 2400
Wire Wire Line
	3200 3000 3300 3000
Wire Wire Line
	3200 2400 3200 3000
Wire Wire Line
	3200 2700 3300 2700
Wire Wire Line
	2800 2400 3300 2400
Connection ~ 3200 2700
Text Label 2800 2400 0    60   ~ 0
RL_nINT7
Connection ~ 3200 2400
Text Label 6700 2300 0    60   ~ 0
RL_CDAC
Text Label 6700 2400 0    60   ~ 0
RL_nRST
Text Label 6700 2500 0    60   ~ 0
RL_RnW
Text Label 6700 2600 0    60   ~ 0
RL_nLDS
Text Label 6700 2700 0    60   ~ 0
RL_nUDS
Text Label 6700 2800 0    60   ~ 0
RL_nAS
Text Label 6700 3000 0    60   ~ 0
RL_A1
Text Label 6700 3100 0    60   ~ 0
RL_A2
Text Label 6700 3200 0    60   ~ 0
RL_A3
Text Label 6700 3300 0    60   ~ 0
RL_A4
Text Label 6700 3400 0    60   ~ 0
RL_A5
Text Label 6700 3500 0    60   ~ 0
RL_A6
Text Label 6700 3600 0    60   ~ 0
RL_A7
Text Label 6700 3700 0    60   ~ 0
RL_A8
Text Label 6700 3800 0    60   ~ 0
RL_A9
Text Label 6700 3900 0    60   ~ 0
RL_A10
Text Label 6700 4000 0    60   ~ 0
RL_A11
Text Label 6700 4100 0    60   ~ 0
RL_A12
Text Label 6700 4200 0    60   ~ 0
RL_A13
Text Label 6700 4300 0    60   ~ 0
RL_A14
Text Label 6700 4400 0    60   ~ 0
RL_A15
Text Label 6700 4500 0    60   ~ 0
RL_A16
Text Label 6700 4600 0    60   ~ 0
RL_A17
Text Label 6700 4700 0    60   ~ 0
RL_A18
Text Label 6700 4800 0    60   ~ 0
RL_A19
Text Label 6700 4900 0    60   ~ 0
RL_A20
Text Label 6700 5000 0    60   ~ 0
RL_A21
Text Label 6700 5100 0    60   ~ 0
RL_A22
Text Label 6700 5200 0    60   ~ 0
RL_A23
Wire Wire Line
	6700 2300 7100 2300
Wire Wire Line
	6700 2400 7100 2400
Wire Wire Line
	6700 2500 7100 2500
Wire Wire Line
	6700 2600 7100 2600
Wire Wire Line
	6700 2700 7100 2700
Wire Wire Line
	6700 2800 7100 2800
Wire Wire Line
	6700 3000 7100 3000
Wire Wire Line
	6700 3100 7100 3100
Wire Wire Line
	6700 3200 7100 3200
Wire Wire Line
	6700 3300 7100 3300
Wire Wire Line
	6700 3400 7100 3400
Wire Wire Line
	6700 3500 7100 3500
Wire Wire Line
	6700 3600 7100 3600
Wire Wire Line
	6700 3700 7100 3700
Wire Wire Line
	6700 3800 7100 3800
Wire Wire Line
	6700 3900 7100 3900
Wire Wire Line
	6700 4000 7100 4000
Wire Wire Line
	6700 4100 7100 4100
Wire Wire Line
	6700 4200 7100 4200
Wire Wire Line
	6700 4300 7100 4300
Wire Wire Line
	6700 4400 7100 4400
Wire Wire Line
	6700 4500 7100 4500
Wire Wire Line
	6700 4600 7100 4600
Wire Wire Line
	6700 4700 7100 4700
Wire Wire Line
	6700 4800 7100 4800
Wire Wire Line
	6700 4900 7100 4900
Wire Wire Line
	6700 5000 7100 5000
Wire Wire Line
	6700 5100 7100 5100
Wire Wire Line
	6700 5200 7100 5200
Entry Wire Line
	7100 2300 7200 2400
Entry Wire Line
	7100 2400 7200 2500
Entry Wire Line
	7100 2500 7200 2600
Entry Wire Line
	7100 2600 7200 2700
Entry Wire Line
	7100 2700 7200 2800
Entry Wire Line
	7100 2800 7200 2900
Entry Wire Line
	7100 3000 7200 3100
Entry Wire Line
	7100 3100 7200 3200
Entry Wire Line
	7100 3200 7200 3300
Entry Wire Line
	7100 3300 7200 3400
Entry Wire Line
	7100 3400 7200 3500
Entry Wire Line
	7100 3500 7200 3600
Entry Wire Line
	7100 3600 7200 3700
Entry Wire Line
	7100 3700 7200 3800
Entry Wire Line
	7100 3800 7200 3900
Entry Wire Line
	7100 3900 7200 4000
Entry Wire Line
	7100 4000 7200 4100
Entry Wire Line
	7100 4100 7200 4200
Entry Wire Line
	7100 4200 7200 4300
Entry Wire Line
	7100 4300 7200 4400
Entry Wire Line
	7100 4400 7200 4500
Entry Wire Line
	7100 4500 7200 4600
Entry Wire Line
	7100 4600 7200 4700
Entry Wire Line
	7100 4700 7200 4800
Entry Wire Line
	7100 4800 7200 4900
Entry Wire Line
	7100 4900 7200 5000
Entry Wire Line
	7100 5000 7200 5100
Entry Wire Line
	7100 5100 7200 5200
Entry Wire Line
	7100 5200 7200 5300
Wire Bus Line
	7200 2400 7200 5300
Wire Wire Line
	8050 1800 7650 1800
Wire Wire Line
	8050 1900 7650 1900
Wire Wire Line
	8050 2200 7650 2200
Wire Wire Line
	8050 2300 7650 2300
Wire Wire Line
	8050 2400 7650 2400
Wire Wire Line
	8050 2500 7650 2500
Wire Wire Line
	8050 2600 7650 2600
Wire Wire Line
	8050 2700 7650 2700
Wire Wire Line
	8050 2800 7650 2800
Wire Wire Line
	8050 2900 7650 2900
Wire Wire Line
	8050 3000 7650 3000
Wire Wire Line
	8050 3100 7650 3100
Wire Wire Line
	8050 3200 7650 3200
Wire Wire Line
	8050 4950 7650 4950
Wire Wire Line
	8050 5050 7650 5050
Wire Wire Line
	8050 5150 7650 5150
Wire Wire Line
	8050 5250 7650 5250
Wire Wire Line
	8050 5350 7650 5350
Wire Wire Line
	8050 5550 7650 5550
Wire Wire Line
	8050 5450 7650 5450
Wire Wire Line
	8050 5650 7650 5650
Wire Wire Line
	8050 5950 7650 5950
Wire Wire Line
	8050 5850 7650 5850
Wire Wire Line
	8050 6050 7650 6050
Wire Wire Line
	8050 6150 7650 6150
Wire Wire Line
	8050 6250 7650 6250
Wire Wire Line
	8050 6350 7650 6350
Wire Wire Line
	8050 6450 7650 6450
Text Label 7650 6350 0    60   ~ 0
RL_RnW
Text Label 7650 6150 0    60   ~ 0
RL_nLDS
Text Label 7650 6250 0    60   ~ 0
RL_nUDS
Text Label 7650 6450 0    60   ~ 0
RL_nAS
Text Label 7650 6050 0    60   ~ 0
RL_A23
Text Label 7650 5950 0    60   ~ 0
RL_A22
Text Label 7650 5850 0    60   ~ 0
RL_A21
Text Label 7650 5650 0    60   ~ 0
RL_A20
Text Label 7650 5550 0    60   ~ 0
RL_nRST
Text Label 7650 5450 0    60   ~ 0
RL_A19
Text Label 7650 5350 0    60   ~ 0
RL_A18
Text Label 7650 5250 0    60   ~ 0
RL_A17
Text Label 7650 5150 0    60   ~ 0
RL_A16
Text Label 7650 5050 0    60   ~ 0
RL_A15
Text Label 7650 4950 0    60   ~ 0
RL_A14
Text Label 7650 3200 0    60   ~ 0
RL_A13
Text Label 7650 2800 0    60   ~ 0
RL_A9
Text Label 7650 2900 0    60   ~ 0
RL_A10
Text Label 7650 3000 0    60   ~ 0
RL_A11
Text Label 7650 3100 0    60   ~ 0
RL_A12
Text Label 7650 2700 0    60   ~ 0
RL_A8
Text Label 7650 2600 0    60   ~ 0
RL_A1
Text Label 7650 2500 0    60   ~ 0
RL_A7
Text Label 7650 2400 0    60   ~ 0
RL_A2
Text Label 7650 2300 0    60   ~ 0
RL_A3
Text Label 7650 2200 0    60   ~ 0
RL_A4
Text Label 7650 1900 0    60   ~ 0
RL_A6
Text Label 7650 1800 0    60   ~ 0
RL_A5
Text Label 7650 1700 0    60   ~ 0
RL_CDAC
Wire Wire Line
	8050 1700 7650 1700
Text GLabel 10350 1700 2    60   Input ~ 0
CDAC
Text GLabel 10350 1800 2    60   Input ~ 0
A5
Text GLabel 10350 2200 2    60   Input ~ 0
A4
Text GLabel 10350 1900 2    60   Input ~ 0
A6
Text GLabel 10350 2300 2    60   Input ~ 0
A3
Text GLabel 10350 2400 2    60   Input ~ 0
A2
Text GLabel 10350 2500 2    60   Input ~ 0
A7
Text GLabel 10350 2600 2    60   Input ~ 0
A1
Text GLabel 10350 2700 2    60   Input ~ 0
A8
Text GLabel 10350 2800 2    60   Input ~ 0
A9
Text GLabel 10350 2900 2    60   Input ~ 0
A10
Text GLabel 10350 3000 2    60   Input ~ 0
A11
Text GLabel 10350 3100 2    60   Input ~ 0
A12
Text GLabel 10350 3200 2    60   Input ~ 0
A13
Text GLabel 10350 4950 2    60   Input ~ 0
A14
Text GLabel 10350 5050 2    60   Input ~ 0
A15
Text GLabel 10350 5150 2    60   Input ~ 0
A16
Text GLabel 10350 5250 2    60   Input ~ 0
A17
Text GLabel 10350 5350 2    60   Input ~ 0
A18
Text GLabel 10350 5550 2    60   Input ~ 0
nRST
Text GLabel 10350 5450 2    60   Input ~ 0
A19
Text GLabel 10350 5650 2    60   Input ~ 0
A20
Text GLabel 10350 5950 2    60   Input ~ 0
A22
Text GLabel 10350 5850 2    60   Input ~ 0
A21
Text GLabel 10350 6050 2    60   Input ~ 0
A23
Text GLabel 10350 6350 2    60   Input ~ 0
RnW
Text GLabel 10350 6150 2    60   Input ~ 0
nLDS
Text GLabel 10350 6250 2    60   Input ~ 0
nUDS
Text GLabel 10350 6450 2    60   Input ~ 0
nAS
Text GLabel 950  3800 0    60   Input ~ 0
D15
Text GLabel 950  3900 0    60   Input ~ 0
D14
Text GLabel 950  4000 0    60   Input ~ 0
D13
Text GLabel 950  4100 0    60   Input ~ 0
D12
Text GLabel 950  4200 0    60   Input ~ 0
D11
Text GLabel 950  4300 0    60   Input ~ 0
D10
Text GLabel 950  4400 0    60   Input ~ 0
D0
Text GLabel 950  4500 0    60   Input ~ 0
D9
Text GLabel 950  4600 0    60   Input ~ 0
D1
Text GLabel 950  4700 0    60   Input ~ 0
D8
Text GLabel 950  4800 0    60   Input ~ 0
D2
Text GLabel 950  4900 0    60   Input ~ 0
D7
Text GLabel 950  5000 0    60   Input ~ 0
D3
Text GLabel 950  5100 0    60   Input ~ 0
D6
Text GLabel 950  5200 0    60   Input ~ 0
D4
Text GLabel 950  5300 0    60   Input ~ 0
D5
Text Label 2700 1250 0    60   ~ 0
RL_nOVR
Text Label 2700 1350 0    60   ~ 0
RL_nINT2
Text Label 2700 1750 0    60   ~ 0
RL_nINT6
Text Label 2700 1550 0    60   ~ 0
RL_nINT7
Text Label 2700 1650 0    60   ~ 0
RL_nDTACK
Text GLabel 1100 1750 0    60   Input ~ 0
nOVR
Text GLabel 1100 1650 0    60   Input ~ 0
nINT2
Text GLabel 1100 1250 0    60   Input ~ 0
nINT6
Text GLabel 1100 1450 0    60   Input ~ 0
nINT7
Text GLabel 1100 1350 0    60   Input ~ 0
nDTACK
Text GLabel 900  3600 0    60   Input ~ 0
RL_nOE
Text GLabel 1150 3000 0    60   Input ~ 0
RL_TO_GRETA
$Comp
L GND #PWR0106
U 1 1
P 600 1650
F 0 "#PWR0106" H 600 1650 30  0001 C CNN
F 1 "GND" H 600 1580 30  0001 C CNN
F 2 "" H 600 1650 60  0001 C CNN
F 3 "" H 600 1650 60  0001 C CNN
	1    600  1650
	1    0    0    -1  
$EndComp
Wire Wire Line
	600  1650 600  1550
Wire Wire Line
	600  1550 1100 1550
NoConn ~ 2700 1450
$Comp
L GND #PWR0107
U 1 1
P 10800 4850
F 0 "#PWR0107" H 10800 4850 30  0001 C CNN
F 1 "GND" H 10800 4780 30  0001 C CNN
F 2 "" H 10800 4850 60  0000 C CNN
F 3 "" H 10800 4850 60  0000 C CNN
	1    10800 4850
	1    0    0    -1  
$EndComp
Wire Wire Line
	10800 4650 10800 4850
Wire Wire Line
	10800 4750 10350 4750
Wire Wire Line
	10350 4650 10800 4650
Connection ~ 10800 4750
$Comp
L GND #PWR0108
U 1 1
P 10800 1600
F 0 "#PWR0108" H 10800 1600 30  0001 C CNN
F 1 "GND" H 10800 1530 30  0001 C CNN
F 2 "" H 10800 1600 60  0000 C CNN
F 3 "" H 10800 1600 60  0000 C CNN
	1    10800 1600
	1    0    0    -1  
$EndComp
Wire Wire Line
	10800 1400 10800 1600
Wire Wire Line
	10800 1500 10350 1500
Wire Wire Line
	10350 1400 10800 1400
Connection ~ 10800 1500
NoConn ~ 10350 2000
NoConn ~ 8050 2000
NoConn ~ 10350 2100
NoConn ~ 8050 2100
NoConn ~ 10350 5750
NoConn ~ 8050 5750
Wire Wire Line
	850  3150 1250 3150
Wire Wire Line
	1250 3150 1250 3000
Wire Wire Line
	1250 3000 1150 3000
Connection ~ 850  3300
$EndSCHEMATC
